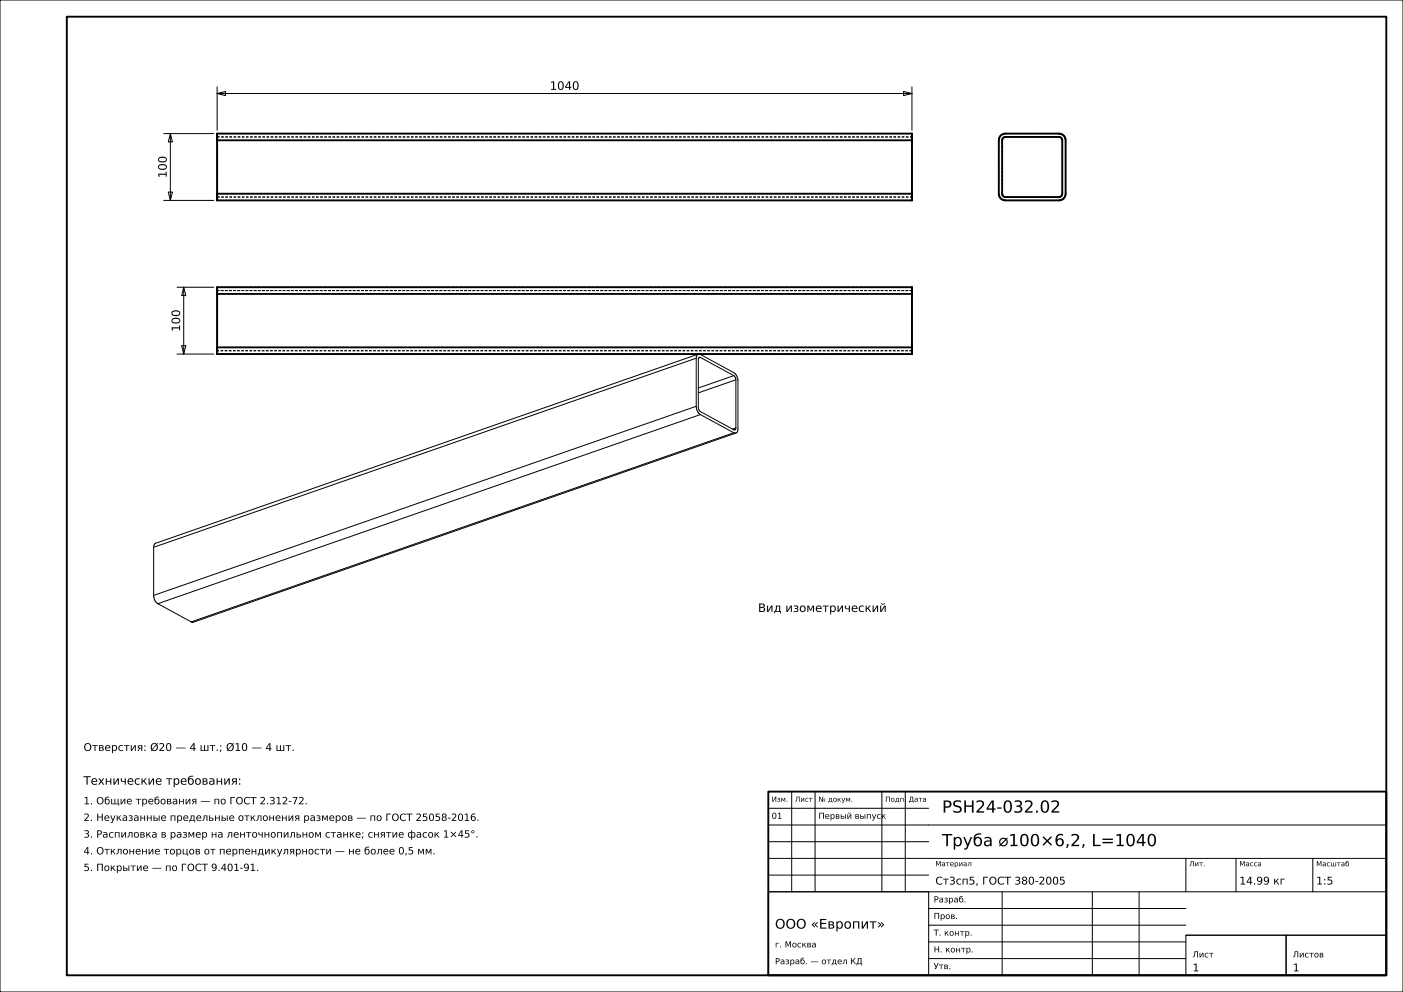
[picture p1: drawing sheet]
<svg xmlns="http://www.w3.org/2000/svg" width="420mm" height="297mm" viewBox="0 0 420 297" stroke-linecap="round" stroke-linejoin="round" font-family="sans-serif">
<g fill="none" stroke="#000" stroke-width=".3">
<path d="M0 0h420v297h-420zM49 40h15M51 40l.6 2.5h-1.2zM51 40v20M65 28l2.5-.6v1.2zM65 26v13M65 28h208M270.5 27.4l2.5 .6-2.5 .6zM273 26v13M49 60h15M50.4 57.5h1.2l-.6 2.5zM53 86h11"/>
<path d="M55 86l.6 2.5h-1.2zM55 86v20M53 106h11M54.4 103.5h1.2l-.6 2.5zM208.4 107.2v14.4M208.4 107.2l-162.4 56.7M209 106l-.4 .5-.2 .7M209 106l.7 .1 10 5.5a3 3 0 0 1 1.2 2.4v14.4l-.1 .8-.5 .5M209 106l-162.4 56.7-.4 .4-.2 .8M209.7 107l-.5 .1-.2 .5v14.4l.2 .7 .5 .5 10 5.5 .4-.1 .2-.5M209.7 107l10 5.5M209.7 107l-.6 .2"/>
<path d="M219.7 112.5l.4 .5 .2 .7M219.7 112.5l-10.7 3.7M220.3 113.7v14.4M220.3 113.7l-11.3 3.9M208.4 121.6a3 3 0 0 0 1.3 2.5M208.4 121.6l-162.4 56.7M209.7 124.1l10 5.5M209.7 124.1l-162.5 56.6M219.7 129.6l.6 .1M219.7 129.6l-162.5 56.6M220.3 128.1l-1 .4M220.3 129.7l-162.4 56.6-.7-.1"/>
<path d="M46 178.3a3 3 0 0 0 1.2 2.4M46 163.9v14.4M47.2 180.7l10 5.5M237 237v30M244 237v30M264 237v30M271 237v30M230 257h185M230 252h48M230 247h185M230 242h48M355 257v10"/>
<path d="M370 257v10M393 257v10M230 267h48v25h-48zM230 267h185M230 262h48M278 277h77M278 272h77M300 267v25M327 267v25M341 267v25M278 287h77M278 282h77"/>
<path d="M355 280h30v12h-30zM355 280h60M385 280h30v12h-30z"/>
</g>
<path d="M20 5h395v287h-395zM65 40h208v20h-208zM65 42h208M65 58h208M299.4 40.8l.7-.6 .9-.2h16l1.2 .4 .6 .7 .2 .9v16l-.4 1.2-.7 .6-.9 .2h-16l-1.2-.4-.6-.7-.2-.9v-16zM300.2 41.4l.8-.4h16l.6 .2 .4 .8v16l-.2 .6-.8 .4h-16l-.6-.2-.4-.8v-16zM65 86h208v20h-208zM65 88h208M65 104h208M230 237h185v55h-185z" fill="none" stroke="#000" stroke-width=".56"/>
<g fill="none" stroke="#000" stroke-width=".3" stroke-dasharray=".7 .5" stroke-linecap="butt">
<path d="M65 40h208M301 40l-.4 .1M317 40h-16M65 60v-.1M65 59.9v-.1M65 59.8v-.1M65 59.7v-.1M65 59.6v-.2M65 59.4v-.2M65 59.2v-.1M65 59.1v-.2M65 58.9v-.2"/>
<path d="M65 58.7v-.3M65 58.4v-.2M65 58.2v-.2M65 58v-16M65 42v-.2M65 41.8v-.2M65 41.6v-.3M65 41.3v-.2M65 41.1v-.2M65 40.9v-.1M65 40.8v-.2M65 40.6v-.2"/>
<path d="M65 40.4v-.1M65 40.3v-.1M65 40.2v-.1M65 40.1v-.1M65 59v-.1M65 58.9v-.1M65 58.8v-.1M65 58.7v-.1M65 58.6v-.1M65 58.5v-.1M65 58.4v-.1M65 58.3v-.1"/>
<path d="M65 58.2v-.1M65 58.1v-.1M65 42v-.1M65 41.9v-.1M65 41.8v-.1M65 41.7v-.1M65 41.6v-.1M65 41.5v-.1M65 41.4v-.1M65 41.3v-.1M65 41.2v-.1M65 41.1v-.1"/>
<path d="M65 41v.1M65 41.1v.1M65 41.2v.1M65 41.3v.1M65 41.4v.1M65 41.5v.1M65 41.6v.1M65 41.7v.1M65 41.8v.1M65 41.9v.1M65 42v16M65 58v.1"/>
<path d="M65 58.1v.1M65 58.2v.1M65 58.3v.1M65 58.4v.1M65 58.5v.1M65 58.6v.1M65 58.7v.1M65 58.8v.1M65 58.9v.1M65 41h208M65 59h208M273 42v16"/>
<path d="M273 41v.1M273 41.1v.1M273 41.2v.1M273 41.3v.1M273 41.4v.1M273 41.5v.1M273 41.6v.1M273 41.7v.1M273 41.8v.1M273 41.9v.1M273 42v-.1M273 41.9v-.1"/>
<path d="M273 41.8v-.1M273 41.7v-.1M273 41.6v-.1M273 41.5v-.1M273 41.4v-.1M273 41.3v-.1M273 41.2v-.1M273 41.1v-.1M273 58v-16M273 59v-.1M273 58.9v-.1M273 58.8v-.1"/>
<path d="M273 58.7v-.1M273 58.6v-.1M273 58.5v-.1M273 58.4v-.1M273 58.3v-.1M273 58.2v-.1M273 58.1v-.1M273 58v.1M273 58.1v.1M273 58.2v.1M273 58.3v.1M273 58.4v.1"/>
<path d="M273 58.5v.1M273 58.6v.1M273 58.7v.1M273 58.8v.1M273 58.9v.1M273 60h-208M273 58v.2M273 58.2v.2M273 58.4v.3M273 58.7v.2M273 58.9v.2M273 59.1v.1"/>
<path d="M273 59.2v.2M273 59.4v.2M273 59.6v.1M273 59.7v.1M273 59.8v.1M273 59.9v.1M273 40v.1M273 40.1v.1M273 40.2v.1M273 40.3v.1M273 40.4v.2M273 40.6v.2"/>
<path d="M273 40.8v.1M273 40.9v.2M273 41.1v.2M273 41.3v.3M273 41.6v.2M273 41.8v.2M299 42v16M299 58l.1 .4M299.1 41.6l-.1 .4M299.1 58.4l.1 .5M299.2 41.1l-.1 .5M299.2 58.9l.2 .3"/>
<path d="M299.4 40.8l-.2 .3M299.4 59.2l.4 .4M299.8 40.4l-.4 .4M299.8 59.6l.3 .2M300 58v-16M300 42v-.3M300 58.3v-.3M300 41.7l.2-.3M300.1 40.2l-.3 .2M300.1 59.8l.5 .1M300.2 58.6l-.2-.3M300.2 41.4l.2-.2"/>
<path d="M300.4 58.8l-.2-.2M300.4 41.2l.3-.2M300.6 40.1l-.5 .1M300.6 59.9l.4 .1M300.7 59l-.3-.2M300.7 41h.3M301 60h16M301 59h-.3M301 41h16M317 60l.4-.1M317 41h.3M317 59h-16"/>
<path d="M317.3 41l.3 .2M317.3 59h-.3M317.4 59.9l.5-.1M317.4 40.1l-.4-.1M317.6 41.2l.2 .2M317.6 58.8l-.3 .2M317.8 41.4l.2 .3M317.8 58.6l-.2 .2M317.9 59.8l.3-.2M317.9 40.2l-.5-.1M318 41.7v.3M318 58.3l-.2 .3"/>
<path d="M318 42v16M318 58v.3M318.2 59.6l.4-.4M318.2 40.4l-.3-.2M318.6 59.2l.2-.3M318.6 40.8l-.4-.4M318.8 58.9l.1-.5M318.8 41.1l-.2-.3M318.9 58.4l.1-.4M318.9 41.6l-.1-.5M319 58v-16M319 42l-.1-.4"/>
<path d="M65 87h208M65 88v-.1M65 87.9v-.1M65 87.8v-.1M65 87.7v-.1M65 87.6v-.1M65 87.5v-.1M65 87.4v-.1M65 87.3v-.1M65 87.2v-.1M65 87.1v-.1M65 88v16"/>
<path d="M65 87v.1M65 87.1v.1M65 87.2v.1M65 87.3v.1M65 87.4v.1M65 87.5v.1M65 87.6v.1M65 87.7v.1M65 87.8v.1M65 87.9v.1M65 88v-.2M65 87.8v-.2"/>
<path d="M65 87.6v-.3M65 87.3v-.2M65 87.1v-.2M65 86.9v-.1M65 86.8v-.2M65 86.6v-.2M65 86.4v-.1M65 86.3v-.1M65 86.2v-.1M65 86.1v-.1M273 88v16M273 86v.1"/>
<path d="M273 86.1v.1M273 86.2v.1M273 86.3v.1M273 86.4v.2M273 86.6v.2M273 86.8v.1M273 86.9v.2M273 87.1v.2M273 87.3v.3M273 87.6v.2M273 87.8v.2M273 88v-.1"/>
<path d="M273 87.9v-.1M273 87.8v-.1M273 87.7v-.1M273 87.6v-.1M273 87.5v-.1M273 87.4v-.1M273 87.3v-.1M273 87.2v-.1M273 87.1v-.1M273 87v.1M273 87.1v.1M273 87.2v.1"/>
<path d="M273 87.3v.1M273 87.4v.1M273 87.5v.1M273 87.6v.1M273 87.7v.1M273 87.8v.1M273 87.9v.1M273 87h-208M273 86h-208M65 104v-16M65 105v-.1M65 104.9v-.1"/>
<path d="M65 104.8v-.1M65 104.7v-.1M65 104.6v-.1M65 104.5v-.1M65 104.4v-.1M65 104.3v-.1M65 104.2v-.1M65 104.1v-.1M65 104v.1M65 104.1v.1M65 104.2v.1M65 104.3v.1"/>
<path d="M65 104.4v.1M65 104.5v.1M65 104.6v.1M65 104.7v.1M65 104.8v.1M65 104.9v.1M65 106v-.1M65 105.9v-.1M65 105.8v-.1M65 105.7v-.1M65 105.6v-.2M65 105.4v-.2"/>
<path d="M65 105.2v-.1M65 105.1v-.2M65 104.9v-.2M65 104.7v-.3M65 104.4v-.2M65 104.2v-.2M273 104v.2M273 104.2v.2M273 104.4v.3M273 104.7v.2M273 104.9v.2M273 105.1v.1"/>
<path d="M273 105.2v.2M273 105.4v.2M273 105.6v.1M273 105.7v.1M273 105.8v.1M273 105.9v.1M273 104v.1M273 104.1v.1M273 104.2v.1M273 104.3v.1M273 104.4v.1M273 104.5v.1"/>
<path d="M273 104.6v.1M273 104.7v.1M273 104.8v.1M273 104.9v.1M273 105v-.1M273 104.9v-.1M273 104.8v-.1M273 104.7v-.1M273 104.6v-.1M273 104.5v-.1M273 104.4v-.1M273 104.3v-.1"/>
<path d="M273 104.2v-.1M273 104.1v-.1M273 104v-16M273 105h-208M273 106h-208"/>
</g>
<g font-size="5">
<text x="282" y="243.3">PSH24-032.02</text>
<text x="282" y="253.3">Труба ⌀100×6,2, L=1040</text>
</g>
<text font-size="4" x="232" y="278">ООО «Европит»</text>
<g font-size="3.5">
<text x="164.6" y="26.9">1040</text>
<text x="49.9" y="53.3" transform="rotate(-90 49.9 53.3)">100</text>
<text x="53.9" y="99.3" transform="rotate(-90 53.9 99.3)">100</text>
<text x="226.9" y="183.2">Вид изометрический</text>
<text x="25" y="234.9">Технические требования:</text>
</g>
<g font-size="3.2">
<text x="25" y="224.8">Отверстия: Ø20 — 4 шт.; Ø10 — 4 шт.</text>
<text x="280" y="264.8">Ст3сп5, ГОСТ 380-2005</text>
<text x="371" y="264.8">14.99 кг</text>
<text x="394" y="264.8">1:5</text>
<text x="357" y="290.8">1</text>
<text x="387" y="290.8">1</text>
</g>
<g font-size="3">
<text x="25" y="240.8">1. Общие требования — по ГОСТ 2.312-72.</text>
<text x="25" y="245.8">2. Неуказанные предельные отклонения размеров — по ГОСТ 25058-2016.</text>
<text x="25" y="250.8">3. Распиловка в размер на ленточнопильном станке; снятие фасок 1×45°.</text>
<text x="25" y="255.8">4. Отклонение торцов от перпендикулярности — не более 0,5 мм.</text>
<text x="25" y="260.8">5. Покрытие — по ГОСТ 9.401-91.</text>
</g>
<g font-size="2.5">
<text x="231" y="245.1">01</text>
<text x="245" y="245.1">Первый выпуск</text>
<text x="279.5" y="270.2">Разраб.</text>
<text x="279.5" y="275.1">Пров.</text>
<text x="279.5" y="280.1">Т. контр.</text>
<text x="232" y="283.6">г. Москва</text>
<text x="279.5" y="285.1">Н. контр.</text>
<text x="357" y="286.6">Лист</text>
<text x="387" y="286.6">Листов</text>
<text x="232" y="288.7">Разраб. — отдел КД</text>
<text x="279.5" y="290.1">Утв.</text>
</g>
<g font-size="2.1">
<text x="231" y="240">Изм.</text>
<text x="238" y="240">Лист</text>
<text x="245" y="240">№ докум.</text>
<text x="265" y="240">Подп.</text>
<text x="272" y="240">Дата</text>
<text x="280" y="259.3">Материал</text>
<text x="356" y="259.3">Лит.</text>
<text x="371" y="259.3">Масса</text>
<text x="394" y="259.4">Масштаб</text>
</g>
</svg>
